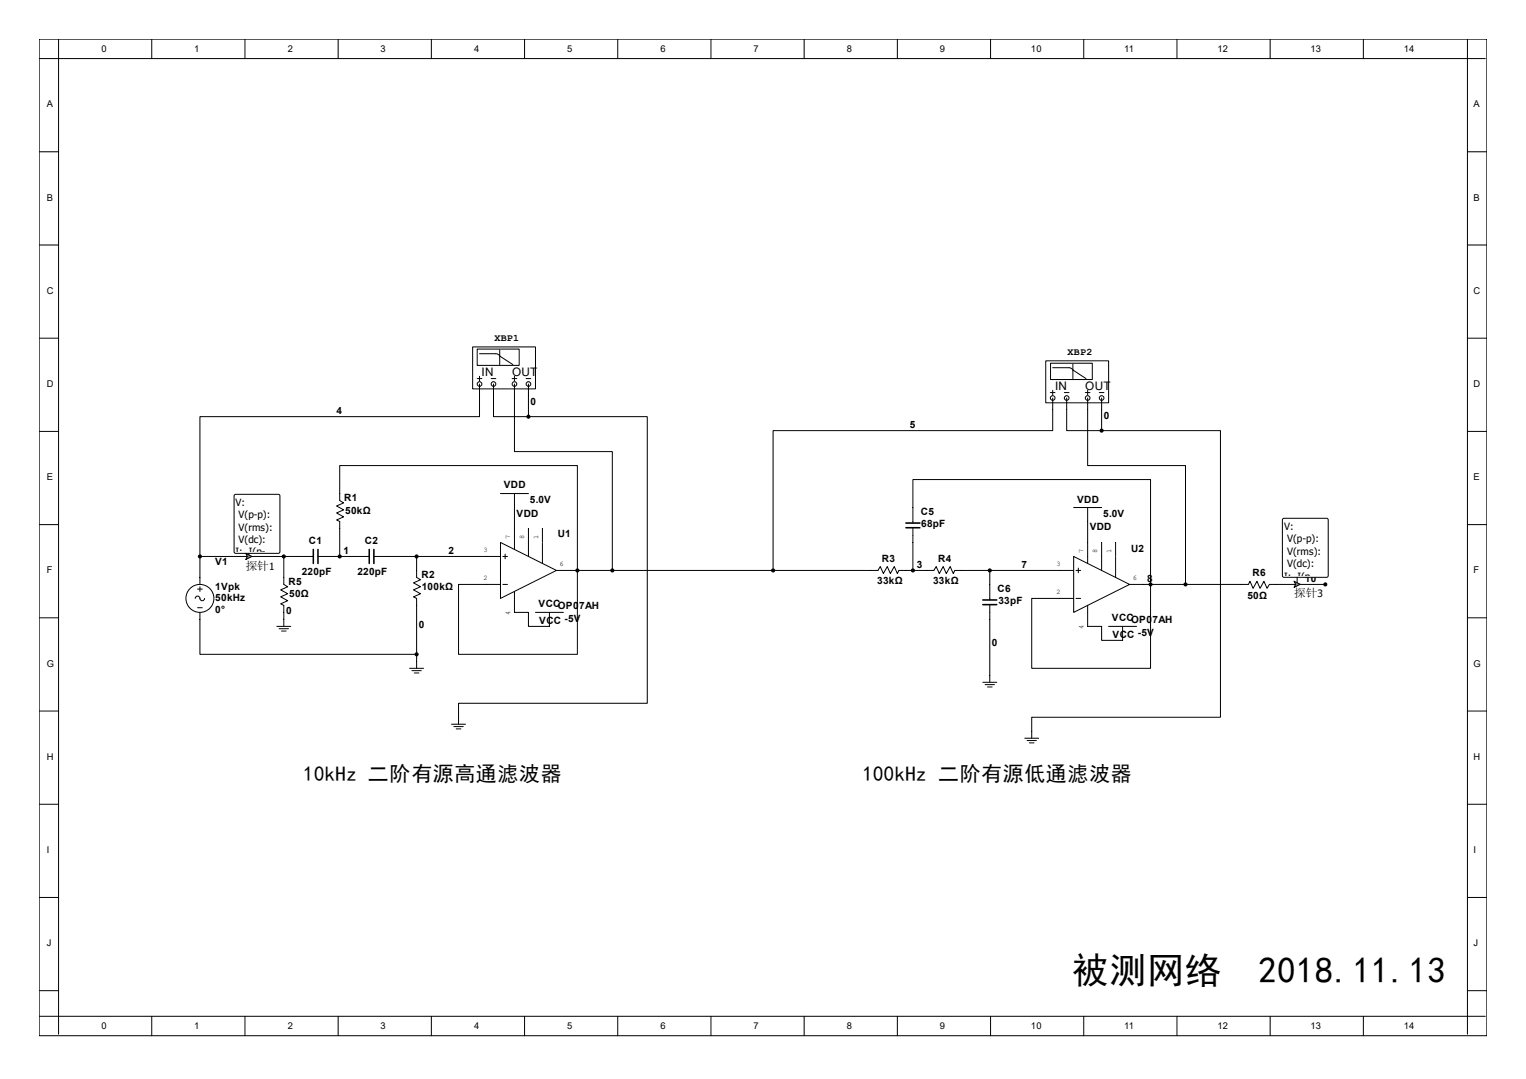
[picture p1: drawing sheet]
<svg xmlns="http://www.w3.org/2000/svg" width="297mm" height="210mm" viewBox="0 0 297 210" stroke-linecap="round" stroke-linejoin="round" font-family="sans-serif">
<g fill="none" stroke="#000" stroke-width=".19">
<path d="M7.6 7.6h281.8v194h-281.8zM7.6 11.4h281.5M11.4 7.6v193.7M29.5 7.6v3.8M47.7 7.6v3.8M65.8 7.6v3.8M84 7.6v3.8M102.1 7.6v3.8M120.2 7.6v3.8M138.4 7.6v3.8M156.5 7.6v3.8M174.7 7.6v3.8"/>
<path d="M192.8 7.6v3.8M210.9 7.6v3.8M229.1 7.6v3.8M247.2 7.6v3.8M265.4 7.6v3.8M285.6 7.6v193.7M7.6 29.5h3.8M285.6 29.5h3.8M7.6 47.7h3.8M285.6 47.7h3.8M7.6 65.8h3.8M285.6 65.8h3.8"/>
<path d="M7.6 84h3.8M285.6 84h3.8M7.6 102.1h3.8M58 108.3h3M61.9 108.3h10M66.1 108.3v-6.8l-.6-.3 1.4-.6-1.4-.8 1.4-.6-1.4-.7 1.4-.6-.8-.5v-6.8h46.3v20.4h-4.1M72.8 108.3h24.6M81.1 108.3v4.1l.7 .4-1.3 .7 1.3 .7-1.3 .6 1.3 .8-1.3 .6 .6 .3v1.3M94.7 113.8h2.7M97.4 105.6l10.9 5.4-10.9 5.5zM97.9 108.3h.9M97.9 113.8h.9"/>
<path d="M98.3 107.9v.9M100.1 102.9v4M100.1 115.1v4.1M102.9 102.9v5.4M104.2 119.2h5.5M105.6 102.9v2.7M105.6 105.7v4M106.9 119.2v2.7M285.6 102.1h3.8M7.6 120.3h3.8M7.6 138.4h3.8M79.7 130.1h2.7"/>
<path d="M80.2 130.5h1.8M80.6 131h.9M81.1 128.7v1.4M285.6 120.3h3.8M285.6 138.4h3.8M7.6 156.5h3.8M285.6 156.5h3.8M7.6 174.7h3.8M285.6 174.7h3.8M7.6 192.8h3.8M7.6 197.8h281.5M29.5 197.8v3.8"/>
<path d="M47.7 197.8v3.8M65.8 197.8v3.8M84 197.8v3.8M102.1 197.8v3.8M120.2 197.8v3.8M138.4 197.8v3.8M156.5 197.8v3.8M174.7 197.8v3.8M192.8 197.8v3.8M210.9 197.8v3.8M229.1 197.8v3.8M247.2 197.8v3.8"/>
<path d="M265.4 197.8v3.8M285.6 192.8h3.8"/>
</g>
<path d="M61 106.9v2.8M61.9 106.9v2.8M71.9 106.9v2.8M72.8 106.9v2.8" fill="none" stroke="#000" stroke-width=".3"/>
<g fill="#000" stroke="#000" stroke-width=".19">
<circle cx="66.1" cy="108.3" r=".3"/>
<circle cx="81.1" cy="108.3" r=".3"/>
<circle cx="112.4" cy="111" r=".3"/>
</g>
<path d="M92 67.6h12.2v8.1h-12.2z" fill="#fff"/>
<path d="M92 67.5h12.2v8.2h-12.2z" fill="none" stroke="#000" stroke-width=".19"/>
<path d="M92.9 68h8.1v3.1h-8.1z" fill="#fff"/>
<path d="M92.9 67.9h8.1v3.2h-8.1zM93.3 68.8h3.2l.5 .2 .3 .4M97.3 69.3l2.5 1.7M97.3 68.1v2.9" fill="none" stroke="#000" stroke-width=".19"/>
<circle cx="93.3" cy="74.7" r=".45" fill="#fff" stroke="#000" stroke-width=".19"/>
<path d="M92.9 73.7h.9M93.3 74.7v1" fill="none" stroke="#000" stroke-width=".19"/>
<circle cx="96.1" cy="74.7" r=".45" fill="#fff" stroke="#000" stroke-width=".19"/>
<path d="M95.6 73.7h.9M96.1 74.7v1" fill="none" stroke="#000" stroke-width=".19"/>
<circle cx="100.1" cy="74.7" r=".45" fill="#fff" stroke="#000" stroke-width=".19"/>
<path d="M99.7 73.7h.9M100.1 74.7v1" fill="none" stroke="#000" stroke-width=".19"/>
<circle cx="102.9" cy="74.7" r=".45" fill="#fff" stroke="#000" stroke-width=".19"/>
<g fill="none" stroke="#000" stroke-width=".19">
<path d="M93.3 73.2v.9M93.3 75.7v1.3M96.1 75.7v5.4h6.8M100.1 73.2v.9M100.1 75.7v1.3M102.4 73.7h.9M102.9 74.7v6.4M97.4 96.1h5.5M100.1 96.1v6.8M102.9 81.1h23.1v55.8h-36.8v4.1M177.7 98.8v3M100.1 119.2h2.8v2.7h4"/>
<path d="M112.4 111v16.4h-23.2v-13.6h5.5M169.5 111h1.4l.4-.7 .6 1.3 .8-1.3 .6 1.3 .8-1.3 .6 1.3 .3-.6h1.3M177.7 102.7v2.9M180.4 111h1.4l.4-.7 .6 1.3 .8-1.3 .6 1.3 .7-1.3 .6 1.3 .3-.6h1.4M192.6 113.8v3M192.6 117.7v2.9M206.3 111h2.7M206.3 116.5h2.7M209 108.3l10.9 5.5-10.9 5.4zM209.4 111h.9M209.4 116.5h.9M209.9 110.6v.9"/>
<path d="M211.7 105.6v4.1M211.7 117.8v4.1M214.4 105.6v5.4M217.1 105.6v2.7M217.1 108.5v3.9M219.9 113.8h2.7M191.3 132.8h2.7M191.7 133.3h1.9M192.2 133.7h.9M192.6 131.4v1.4M215.8 121.9h5.4M218.5 121.9v2.7"/>
<path d="M87.9 141h2.7M88.3 141.4h1.9M88.8 141.9h.9M199.4 143.7h2.8M199.9 144.1h1.8M200.4 144.6h.9M200.8 142.3v1.4"/>
</g>
<g fill="#000" stroke="#000" stroke-width=".19">
<circle cx="102.9" cy="81.1" r=".3"/>
<circle cx="177.7" cy="111" r=".3"/>
<circle cx="192.6" cy="111" r=".3"/>
<circle cx="223.9" cy="113.8" r=".3"/>
</g>
<path d="M176.3 101.8h2.7M176.3 102.7h2.7M191.3 116.8h2.7M191.3 117.7h2.7" fill="none" stroke="#000" stroke-width=".3"/>
<path d="M203.6 70.3h12.2v8.1h-12.2z" fill="#fff"/>
<path d="M203.5 70.2h12.3v8.2h-12.3z" fill="none" stroke="#000" stroke-width=".19"/>
<path d="M204.5 70.7h8.1v3.2h-8.1z" fill="#fff"/>
<path d="M204.5 70.7h8.1v3.2h-8.1zM204.9 71.6h3.2l.4 .1 .4 .4M208.8 72l2.6 1.7M208.8 70.8v2.9" fill="none" stroke="#000" stroke-width=".19"/>
<circle cx="204.9" cy="77.5" r=".45" fill="#fff" stroke="#000" stroke-width=".19"/>
<path d="M204.4 76.4h.9M204.9 77.5v.9" fill="none" stroke="#000" stroke-width=".19"/>
<circle cx="207.6" cy="77.5" r=".45" fill="#fff" stroke="#000" stroke-width=".19"/>
<path d="M207.2 76.4h.9M207.6 77.5v.9" fill="none" stroke="#000" stroke-width=".19"/>
<circle cx="211.7" cy="77.5" r=".45" fill="#fff" stroke="#000" stroke-width=".19"/>
<path d="M211.2 76.4h.9M211.7 77.5v.9" fill="none" stroke="#000" stroke-width=".19"/>
<circle cx="214.4" cy="77.5" r=".45" fill="#fff" stroke="#000" stroke-width=".19"/>
<g fill="none" stroke="#000" stroke-width=".19">
<path d="M93.3 77v4.1h-54.4v27.2M100.1 77v10.9h19.1v23.1M204.9 78.4v5.4h-54.4v27.2M204.9 76v.9M207.6 78.4v5.4h6.8M211.7 78.4v12.2h19v23.2M211.7 76v.9M214 76.4h.9M214.4 77.5v6.3M177.7 98.8v-5.5h46.2v36.8h-23.1v-13.6h5.5M209 98.8h5.4M211.7 98.8v6.8"/>
<path d="M214.4 83.8h23.1v55.8h-36.7v2.7M38 116.5a.46 .46 0 0 1 .5-.5 .46 .46 0 0 1 .4 .5 .45 .45 0 0 0 .5 .4 .45 .45 0 0 0 .4-.4M38.5 114.7h.9M38.5 118.3h.9M38.9 119.2v8.2h42.2M38.9 108.3h19.1M38.9 108.3v5.5M38.9 114.2v.9M55.2 108.3v5.5l.8 .4-1.4 .6 1.4 .8-1.4 .6 1.4 .7-1.4 .6 .6 .3v4.1M81.1 117.8v10.9M112.4 111h57.1M176.3 111h4.1"/>
<path d="M177.7 105.6v5.4M187.2 111h19.1M192.6 111v2.8M222.6 113.8h20.4l.3-.7 .6 1.4 .7-1.4 .7 1.4 .7-1.4 .6 1.4 .5-.7h10.8M53.9 121.9h2.7M54.3 122.4h1.8M54.8 122.8h.9M192.6 120.6v10.8M211.7 121.9h2.7v2.7h4.1"/>
<circle cx="38.9" cy="116.5" r="2.72"/>
</g>
<g fill="#000" stroke="#000" stroke-width=".19">
<circle cx="214.4" cy="83.8" r=".3"/>
<circle cx="38.9" cy="108.3" r=".3"/>
<circle cx="55.2" cy="108.3" r=".3"/>
<circle cx="119.2" cy="111" r=".3"/>
<circle cx="150.5" cy="111" r=".3"/>
<circle cx="230.7" cy="113.8" r=".3"/>
<circle cx="257.9" cy="113.8" r=".3"/>
<circle cx="81.1" cy="127.4" r=".3"/>
</g>
<path d="M47.8 108.9h5.7v2.4h-5.7z" fill="#fff"/>
<path d="M45.7 96.3l8.5-.1 .2 .2 .1 11-.2 .3h-8.4l-.3-.1v-11.1z" fill-rule="evenodd" fill="#fff" stroke="#000" stroke-width=".19"/>
<path d="M48.4 107.7v.6" fill="none" stroke="#000" stroke-width=".19"/>
<path d="M47.8 107.7l1.2 .6-1.2 .6 .3-.6z" fill-rule="evenodd" fill="#7f7f7f" stroke="#000" stroke-width=".19"/>
<path d="M251.9 114.3h5.6v2.4h-5.6z" fill="#fff"/>
<path d="M249.7 100.9h8.5l.3 .1v11.1l-.1 .2-8.5 .1-.3-.2v-11z" fill-rule="evenodd" fill="#fff" stroke="#000" stroke-width=".19"/>
<path d="M252.5 112.4v1.3" fill="none" stroke="#000" stroke-width=".19"/>
<path d="M251.9 113.1l1.2 .6-1.2 .6 .3-.6z" fill-rule="evenodd" fill="#7f7f7f" stroke="#000" stroke-width=".19"/>
<g font-size="7.1">
<text x="208.7" y="191.3">被测网络</text>
<text x="244.9" y="191.3">2018.11.13</text>
</g>
<g font-size="4.1">
<text x="59" y="152">10kHz 二阶有源高通滤波器</text>
<text x="167.9" y="152">100kHz 二阶有源低通滤波器</text>
</g>
<g font-size="2.3">
<text x="93.7" y="73.3">IN</text>
<text x="99.7" y="73.3">OUT</text>
<text x="205.4" y="76">IN</text>
<text x="211.2" y="76">OUT</text>
<text x="47.8" y="110.9">探针</text>
<text x="251.9" y="116.3">探针</text>
</g>
<g font-size="2">
<text x="52.4" y="110.9">1</text>
<text x="256.4" y="116.3">3</text>
</g>
<g font-size="1.9">
<text x="96.2" y="66.4">XBP1</text>
<text x="207.8" y="69.1">XBP2</text>
<text x="65.5" y="80.6">4</text>
<text x="103.3" y="78.8">0</text>
<text x="177.1" y="83.3">5</text>
<text x="214.8" y="81.5">0</text>
<text x="98" y="95.1">VDD</text>
<text x="45.8" y="98.4">V:</text>
<text x="46.4" y="100.9">V(p-p):</text>
<text x="67" y="97.5">R1</text>
<text x="67.2" y="99.9">50kΩ</text>
<text x="100.5" y="100.5">VDD</text>
<text x="103.1" y="98">5.0V</text>
<text x="179.2" y="100.2">C5</text>
<text x="209.6" y="97.8">VDD</text>
<text x="214.7" y="100.7">5.0V</text>
<text x="46.4" y="103.3">V(rms):</text>
<text x="46.4" y="105.7">V(dc):</text>
<text x="60.1" y="105.8">C1</text>
<text x="66.8" y="107.8">1</text>
<text x="71" y="105.8">C2</text>
<text x="87.3" y="107.8">2</text>
<text x="108.5" y="104.6">U1</text>
<text x="179.3" y="102.7">68pF</text>
<text x="212.1" y="103.3">VDD</text>
<text x="220.1" y="107.4">U2</text>
<text x="249.9" y="103.1">V:</text>
<text x="250.5" y="105.5">V(p-p):</text>
<text x="250.5" y="107.9">V(rms):</text>
<text x="41.9" y="110.1">V1</text>
<text x="45.8" y="108.1">I: I(p-...</text>
<text x="56.1" y="113.8">R5</text>
<text x="58.7" y="111.9">220pF</text>
<text x="69.6" y="111.9">220pF</text>
<text x="82" y="112.5">R2</text>
<text x="170.7" y="113.7">33kΩ</text>
<text x="171.7" y="109.3">R3</text>
<text x="178.4" y="110.5">3</text>
<text x="181.6" y="113.7">33kΩ</text>
<text x="182.6" y="109.3">R4</text>
<text x="198.8" y="110.5">7</text>
<text x="223.3" y="113.2">8</text>
<text x="243.8" y="112.2">R6</text>
<text x="249.9" y="112.8">I: I(p-...</text>
<text x="250.5" y="110.4">V(dc):</text>
<text x="254" y="113.2">10</text>
<text x="41.9" y="114.8">1Vpk</text>
<text x="41.9" y="117">50kHz</text>
<text x="41.9" y="119.3">0°</text>
<text x="55.7" y="119.6">0</text>
<text x="56.3" y="116.2">50Ω</text>
<text x="82.1" y="114.9">100kΩ</text>
<text x="104.8" y="118.2">VCCOP07AH</text>
<text x="194.1" y="115.2">C6</text>
<text x="194.3" y="117.6">33pF</text>
<text x="242.8" y="116.6">50Ω</text>
<text x="81.5" y="122.3">0</text>
<text x="104.9" y="121.4">VCC -5V</text>
<text x="193" y="125.8">0</text>
<text x="216.4" y="120.9">VCCOP07AH</text>
<text x="216.5" y="124.1">VCC -5V</text>
</g>
<g font-size="1.8">
<text x="19.7" y="10">0</text>
<text x="37.8" y="10">1</text>
<text x="56" y="10">2</text>
<text x="74.1" y="10">3</text>
<text x="92.3" y="10">4</text>
<text x="110.4" y="10">5</text>
<text x="128.6" y="10">6</text>
<text x="146.6" y="10">7</text>
<text x="164.8" y="10">8</text>
<text x="182.9" y="10">9</text>
<text x="200.7" y="10">10</text>
<text x="218.8" y="10">11</text>
<text x="236.9" y="10">12</text>
<text x="255.1" y="10">13</text>
<text x="273.2" y="10">14</text>
<text x="9.1" y="20.9">A</text>
<text x="286.8" y="20.9">A</text>
<text x="9.1" y="39">B</text>
<text x="286.8" y="39">B</text>
<text x="9.1" y="57.2">C</text>
<text x="286.8" y="57.2">C</text>
<text x="9.1" y="75.3">D</text>
<text x="286.8" y="75.3">D</text>
<text x="9.1" y="93.5">E</text>
<text x="286.8" y="93.5">E</text>
<text x="9.1" y="111.6">F</text>
<text x="286.8" y="111.6">F</text>
<text x="9.1" y="129.8">G</text>
<text x="286.8" y="129.8">G</text>
<text x="9.1" y="147.9">H</text>
<text x="286.8" y="147.9">H</text>
<text x="9.1" y="166">I</text>
<text x="286.8" y="166">I</text>
<text x="9.1" y="184.1">J</text>
<text x="286.8" y="184.1">J</text>
<text x="19.7" y="200.2">0</text>
<text x="37.8" y="200.2">1</text>
<text x="56" y="200.2">2</text>
<text x="74.1" y="200.2">3</text>
<text x="92.3" y="200.2">4</text>
<text x="110.4" y="200.2">5</text>
<text x="128.6" y="200.2">6</text>
<text x="146.6" y="200.2">7</text>
<text x="164.8" y="200.2">8</text>
<text x="182.9" y="200.2">9</text>
<text x="200.7" y="200.2">10</text>
<text x="218.8" y="200.2">11</text>
<text x="236.9" y="200.2">12</text>
<text x="255.1" y="200.2">13</text>
<text x="273.2" y="200.2">14</text>
</g>
<g font-size="1.4">
<text x="94.1" y="107.5">3</text>
<text x="99.3" y="104.9" transform="rotate(-90 99.3 104.9)">7</text>
<text x="102" y="104.9" transform="rotate(-90 102 104.9)">8</text>
<text x="104.7" y="104.9" transform="rotate(-90 104.7 104.9)">1</text>
<text x="210.9" y="107.7" transform="rotate(-90 210.9 107.7)">7</text>
<text x="213.6" y="107.7" transform="rotate(-90 213.6 107.7)">8</text>
<text x="216.3" y="107.7" transform="rotate(-90 216.3 107.7)">1</text>
<text x="94.1" y="112.9">2</text>
<text x="108.9" y="110.2">6</text>
<text x="205.7" y="110.2">3</text>
<text x="220.5" y="112.9">6</text>
<text x="99.3" y="119.8" transform="rotate(-90 99.3 119.8)">4</text>
<text x="205.7" y="115.6">2</text>
<text x="210.9" y="122.5" transform="rotate(-90 210.9 122.5)">4</text>
</g>
</svg>
